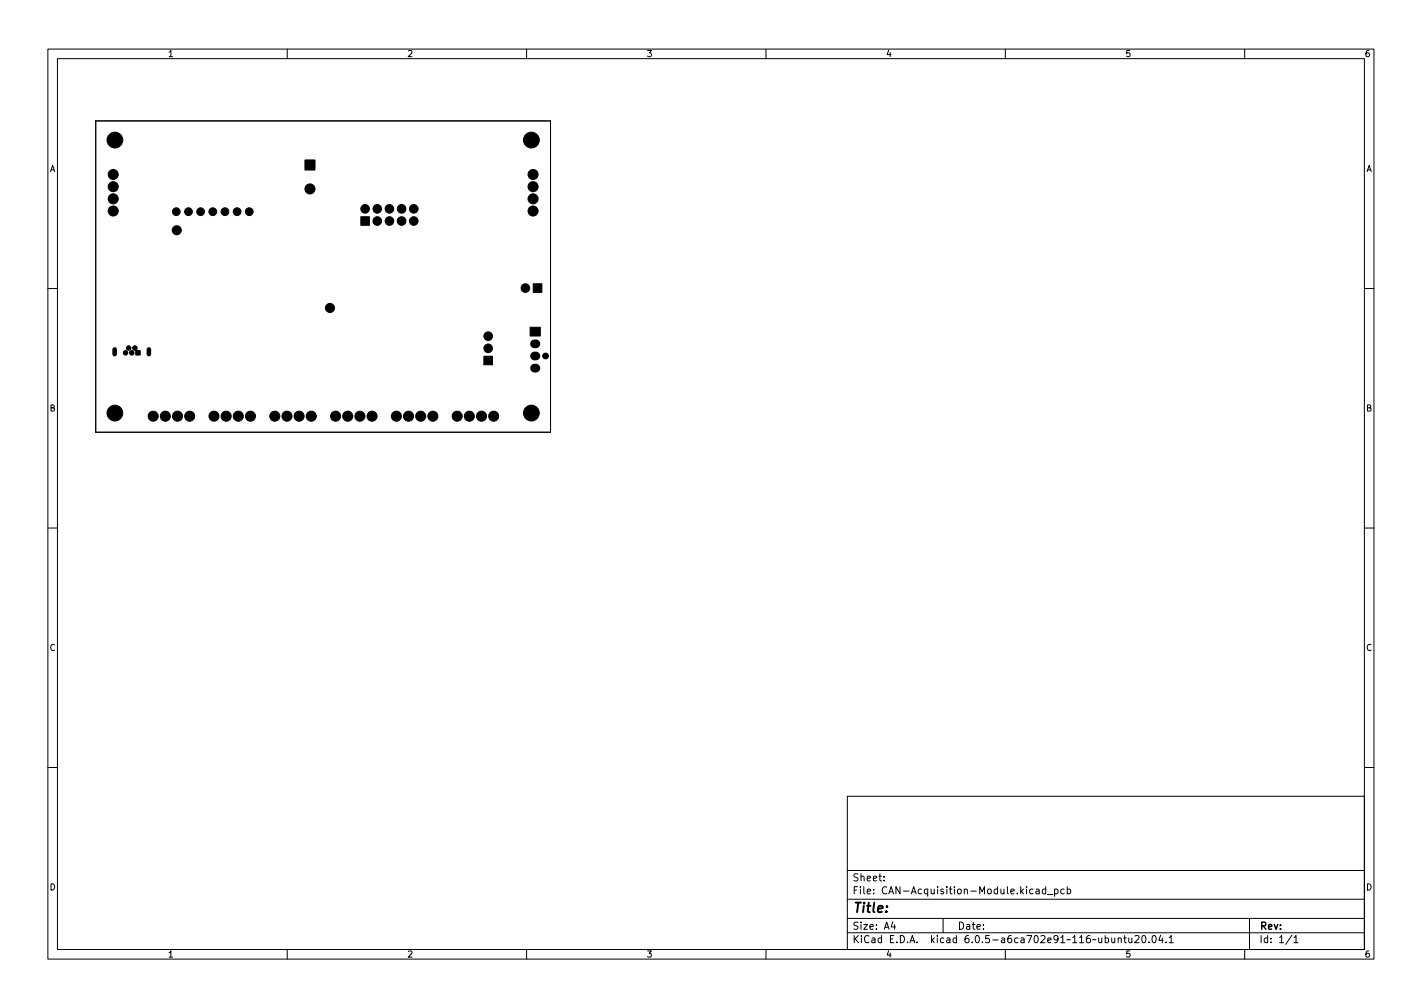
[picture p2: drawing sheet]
<svg xmlns="http://www.w3.org/2000/svg" width="297mm" height="210mm" viewBox="0 0 297 210" stroke-linecap="round" stroke-linejoin="round" font-family="sans-serif">
<g fill="none" stroke="#000" stroke-width=".21">
<path d="M10 10.2h277v190.1h-277zM12 12.2h273v186.1h-273zM60 10.2v2M110 10.2v2M160 10.2v2M210 10.2v2M260 10.2v2M20 25.2h95v65h-95zM10 60.2h2M285 60.2h2M10 110.2h2M285 110.2h2"/>
<path d="M10 160.2h2M177 166.3h108v32h-108zM285 160.2h2M60 198.3v2M110 198.3v2M160 198.3v2M177 194.8h108M177 191.8h108M177 187.8h108M177 181.8h108M184.6 183.8v.1M184.6 183v.1"/>
<path d="M186.5 192.5l-.4 1h1M186.9 193v1M197 191.8v3M210 198.3v2M216.4 185.7h.6l.1 .9M217.1 186l-.5 .1-.2 .2 .2 .3h.5M218.4 185.7l-.4-.1-.3 .3 .2 .7h.5M218.4 185.1v1.5M218.8 186.8h1.1M220.3 185.7l.4-.1 .3 .3-.1 .7h-.6M220.3 185.6v1.5M222.3 185.7l-.4-.1-.3 .3 .1 .7h.6"/>
<path d="M222.9 185.7l.5-.1 .2 .3-.1 .7h-.6M222.9 185.1v1.5M233.6 196l.2-.2 .3 .1 .1 .9M233.6 195.8v1M234.7 195.8h.6M234.9 195.3v1.3l.4 .2M235.8 195.8l.1 1h.3l.2-.1M236.4 195.8v1M237.1 195.5l.5-.2 .3 .5-.9 1h.9M238.7 195.4l.2-.1a.8 .8 0 0 1 .5 .8 .8 .8 0 0 1-.5 .7 1 1 0 0 1-.2-1.4zM240 196.7v.1M240.9 195.4l.1-.1a.8 .8 0 0 1 .5 .8 .8 .8 0 0 1-.5 .7 1 1 0 0 1-.1-1.4z"/>
<path d="M242.4 195.3l-.3 1h.9M242.8 195.8v1M243.6 196.7v.1M244.2 195.8l.4-.5v1.5M244.2 196.8h.9M260 198.3v2M261 191.8v6.5M269.9 195.3l-1.3 1.9M270.3 195.8l.4-.5v1.5M270.3 196.8h.8"/>
</g>
<path d="M23.9 72.9v1M31.1 72.9v1" fill="none" stroke="#000" stroke-width=".95"/>
<g fill="#000" stroke="#000" stroke-width=".21">
<path d="M63.7 33.4h2.1v2.1h-2.1zM75.4 45.3h1.8v1.7h-1.8zM111.4 59.3h1.8v1.7h-1.8zM28.3 73.1l.2-.1v.2zM28.4 73.2h.9v.9h-.9zM101.1 74.4h1.8v1.8h-1.8zM110.7 68.3h2.2v1.8h-2.2z"/>
<circle cx="23.7" cy="36.4" r="1.05"/>
<circle cx="23.7" cy="39" r="1.05"/>
<circle cx="24" cy="29.2" r="1.65"/>
<circle cx="64.7" cy="39.4" r="1.05"/>
<circle cx="111" cy="29.2" r="1.65"/>
<circle cx="111.4" cy="39" r="1.05"/>
<circle cx="111.4" cy="36.4" r="1.05"/>
<circle cx="23.7" cy="44.1" r="1.05"/>
<circle cx="23.7" cy="41.5" r="1.05"/>
<circle cx="36.8" cy="44.2" r=".81"/>
<circle cx="36.9" cy="48.1" r=".95"/>
<circle cx="39.4" cy="44.2" r=".81"/>
<circle cx="41.9" cy="44.2" r=".81"/>
<circle cx="44.4" cy="44.2" r=".81"/>
<circle cx="47" cy="44.2" r=".81"/>
<circle cx="49.5" cy="44.2" r=".81"/>
<circle cx="52.1" cy="44.2" r=".81"/>
<circle cx="76.3" cy="43.6" r=".9"/>
<circle cx="78.8" cy="43.6" r=".9"/>
<circle cx="78.8" cy="46.1" r=".9"/>
<circle cx="81.3" cy="43.6" r=".9"/>
<circle cx="81.3" cy="46.1" r=".9"/>
<circle cx="83.9" cy="46.1" r=".9"/>
<circle cx="83.9" cy="43.6" r=".9"/>
<circle cx="86.4" cy="46.1" r=".9"/>
<circle cx="86.4" cy="43.6" r=".9"/>
<circle cx="111.4" cy="41.5" r="1.05"/>
<circle cx="111.4" cy="44.1" r="1.05"/>
<circle cx="26.2" cy="73.7" r=".47"/>
<circle cx="26.9" cy="72.7" r=".47"/>
<circle cx="27.5" cy="73.7" r=".47"/>
<circle cx="28.2" cy="72.7" r=".47"/>
<circle cx="68.9" cy="64.3" r=".95"/>
<circle cx="102" cy="70.2" r=".9"/>
<circle cx="102" cy="72.7" r=".9"/>
<circle cx="109.7" cy="60.1" r=".9"/>
<circle cx="114" cy="74.3" r=".6"/>
<circle cx="24" cy="86.2" r="1.65"/>
<circle cx="32" cy="86.9" r="1.05"/>
<circle cx="34.5" cy="86.9" r="1.05"/>
<circle cx="37.1" cy="86.9" r="1.05"/>
<circle cx="39.6" cy="86.9" r="1.05"/>
<circle cx="44.7" cy="86.9" r="1.05"/>
<circle cx="47.2" cy="86.9" r="1.05"/>
<circle cx="49.8" cy="86.9" r="1.05"/>
<circle cx="52.3" cy="86.9" r="1.05"/>
<circle cx="57.4" cy="86.9" r="1.05"/>
<circle cx="59.9" cy="86.9" r="1.05"/>
<circle cx="62.5" cy="86.9" r="1.05"/>
<circle cx="65" cy="86.9" r="1.05"/>
<circle cx="70.1" cy="86.9" r="1.05"/>
<circle cx="72.6" cy="86.9" r="1.05"/>
<circle cx="75.2" cy="86.9" r="1.05"/>
<circle cx="77.7" cy="86.9" r="1.05"/>
<circle cx="82.8" cy="86.9" r="1.05"/>
<circle cx="85.3" cy="86.9" r="1.05"/>
<circle cx="87.9" cy="86.9" r="1.05"/>
<circle cx="90.4" cy="86.9" r="1.05"/>
<circle cx="95.5" cy="86.9" r="1.05"/>
<circle cx="98" cy="86.9" r="1.05"/>
<circle cx="100.6" cy="86.9" r="1.05"/>
<circle cx="103.1" cy="86.9" r="1.05"/>
<circle cx="111" cy="86.2" r="1.65"/>
</g>
<path d="M111.7 76.9h.2M111.7 74.3h.2M111.7 71.8h.2" fill="none" stroke="#000" stroke-width="1.8"/>
<text font-size="2.8" x="178" y="190.6">Title:</text>
<g font-size="2.1">
<text x="178" y="184">Sheet:</text>
<text x="178" y="186.7">File: CAN-Acquisition-Module.kicad_pcb</text>
<text x="178" y="196.9">KiCad E.D.A. kicad 6.0.5-a6ca702e91~116~ubuntu20.04.1</text>
<text x="178" y="194.1">Size: A4</text>
<text x="200" y="194.1">Date:</text>
<text x="263" y="194.1">Rev:</text>
<text x="263" y="196.9">Id: 1/1</text>
</g>
<g font-size="1.8">
<text x="35" y="11.9">1</text>
<text x="85" y="11.9">2</text>
<text x="135" y="11.9">3</text>
<text x="185" y="11.9">4</text>
<text x="235" y="11.9">5</text>
<text x="285" y="11.9">6</text>
<text x="10.3" y="35.9">A</text>
<text x="285.3" y="35.9">A</text>
<text x="10.3" y="85.9">B</text>
<text x="285.3" y="85.9">B</text>
<text x="10.3" y="135.9">C</text>
<text x="285.3" y="135.9">C</text>
<text x="10.3" y="185.9">D</text>
<text x="285.3" y="185.9">D</text>
<text x="35" y="199.9">1</text>
<text x="85" y="199.9">2</text>
<text x="135" y="199.9">3</text>
<text x="185" y="199.9">4</text>
<text x="235" y="199.9">5</text>
<text x="285" y="199.9">6</text>
</g>
</svg>
